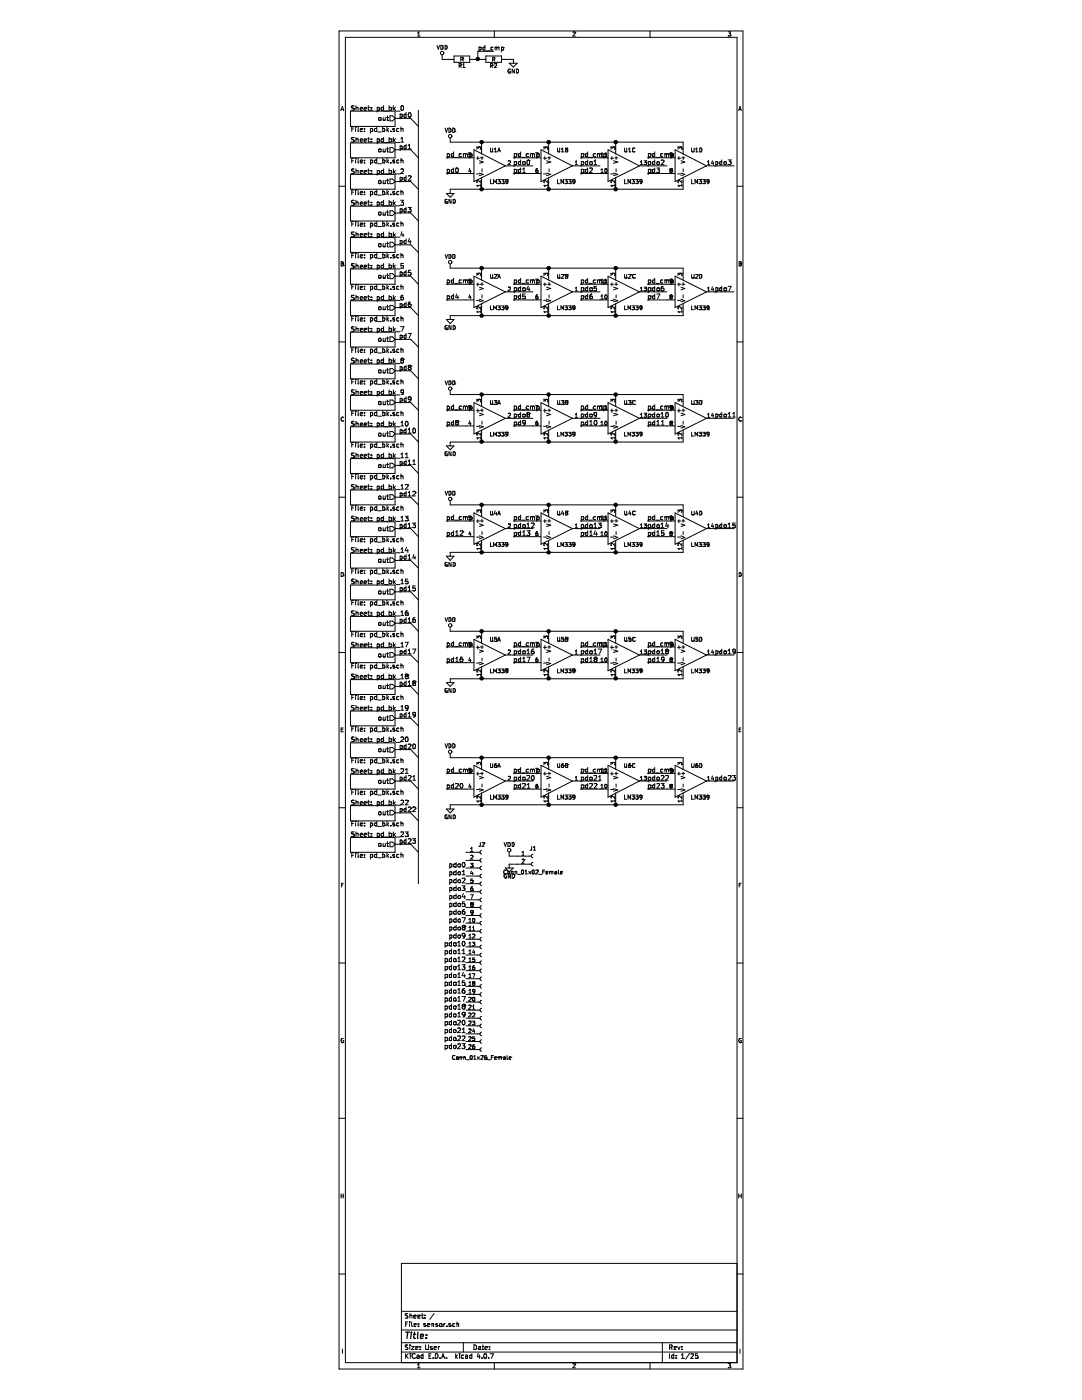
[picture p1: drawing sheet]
EESchema Schematic File Version 2
LIBS:power
LIBS:device
LIBS:switches
LIBS:relays
LIBS:motors
LIBS:transistors
LIBS:conn
LIBS:linear
LIBS:regul
LIBS:74xx
LIBS:cmos4000
LIBS:adc-dac
LIBS:memory
LIBS:xilinx
LIBS:microcontrollers
LIBS:dsp
LIBS:microchip
LIBS:analog_switches
LIBS:motorola
LIBS:texas
LIBS:intel
LIBS:audio
LIBS:interface
LIBS:digital-audio
LIBS:philips
LIBS:display
LIBS:cypress
LIBS:siliconi
LIBS:opto
LIBS:atmel
LIBS:contrib
LIBS:valves
LIBS:sensor-cache
EELAYER 25 0
EELAYER END
$Descr User 5906 17741
encoding utf-8
Sheet 1 25
Title ""
Date ""
Rev ""
Comp ""
Comment1 ""
Comment2 ""
Comment3 ""
Comment4 ""
$EndDescr
$Sheet
S 539  1411 561  189 
U 5A7F939C
F0 "pd_bk_0" 60
F1 "pd_bk.sch" 60
F2 "out" O R 1100 1500 60 
$EndSheet
$Sheet
S 539  1811 561  189 
U 5A7FB127
F0 "pd_bk_1" 60
F1 "pd_bk.sch" 60
F2 "out" O R 1100 1900 60 
$EndSheet
$Sheet
S 539  2211 561  189 
U 5A7FB52E
F0 "pd_bk_2" 60
F1 "pd_bk.sch" 60
F2 "out" O R 1100 2300 60 
$EndSheet
$Sheet
S 539  2611 561  189 
U 5A7FB531
F0 "pd_bk_3" 60
F1 "pd_bk.sch" 60
F2 "out" O R 1100 2700 60 
$EndSheet
$Sheet
S 539  3011 561  189 
U 5A7FBC84
F0 "pd_bk_4" 60
F1 "pd_bk.sch" 60
F2 "out" O R 1100 3100 60 
$EndSheet
$Sheet
S 539  3411 561  189 
U 5A7FBC87
F0 "pd_bk_5" 60
F1 "pd_bk.sch" 60
F2 "out" O R 1100 3500 60 
$EndSheet
$Sheet
S 539  3811 561  189 
U 5A7FBC8A
F0 "pd_bk_6" 60
F1 "pd_bk.sch" 60
F2 "out" O R 1100 3900 60 
$EndSheet
$Sheet
S 539  4211 561  189 
U 5A7FBC8D
F0 "pd_bk_7" 60
F1 "pd_bk.sch" 60
F2 "out" O R 1100 4300 60 
$EndSheet
$Sheet
S 539  4611 561  189 
U 5A7FC4A0
F0 "pd_bk_8" 60
F1 "pd_bk.sch" 60
F2 "out" O R 1100 4700 60 
$EndSheet
$Sheet
S 539  5011 561  189 
U 5A7FC4A3
F0 "pd_bk_9" 60
F1 "pd_bk.sch" 60
F2 "out" O R 1100 5100 60 
$EndSheet
$Sheet
S 539  5411 561  189 
U 5A7FC4A6
F0 "pd_bk_10" 60
F1 "pd_bk.sch" 60
F2 "out" O R 1100 5500 60 
$EndSheet
$Sheet
S 539  5811 561  189 
U 5A7FC4A9
F0 "pd_bk_11" 60
F1 "pd_bk.sch" 60
F2 "out" O R 1100 5900 60 
$EndSheet
$Sheet
S 539  6211 561  189 
U 5A7FC4AC
F0 "pd_bk_12" 60
F1 "pd_bk.sch" 60
F2 "out" O R 1100 6300 60 
$EndSheet
$Sheet
S 539  6611 561  189 
U 5A7FC4AF
F0 "pd_bk_13" 60
F1 "pd_bk.sch" 60
F2 "out" O R 1100 6700 60 
$EndSheet
$Sheet
S 539  7011 561  189 
U 5A7FC4B2
F0 "pd_bk_14" 60
F1 "pd_bk.sch" 60
F2 "out" O R 1100 7100 60 
$EndSheet
$Sheet
S 539  7411 561  189 
U 5A7FC4B5
F0 "pd_bk_15" 60
F1 "pd_bk.sch" 60
F2 "out" O R 1100 7500 60 
$EndSheet
$Sheet
S 539  7811 561  189 
U 5A7FDE62
F0 "pd_bk_16" 60
F1 "pd_bk.sch" 60
F2 "out" O R 1100 7900 60 
$EndSheet
$Sheet
S 539  8211 561  189 
U 5A7FDE65
F0 "pd_bk_17" 60
F1 "pd_bk.sch" 60
F2 "out" O R 1100 8300 60 
$EndSheet
$Sheet
S 539  8611 561  189 
U 5A7FDE68
F0 "pd_bk_18" 60
F1 "pd_bk.sch" 60
F2 "out" O R 1100 8700 60 
$EndSheet
$Sheet
S 539  9011 561  189 
U 5A7FDE6B
F0 "pd_bk_19" 60
F1 "pd_bk.sch" 60
F2 "out" O R 1100 9100 60 
$EndSheet
$Sheet
S 539  9411 561  189 
U 5A7FDE6E
F0 "pd_bk_20" 60
F1 "pd_bk.sch" 60
F2 "out" O R 1100 9500 60 
$EndSheet
$Sheet
S 539  9811 561  189 
U 5A7FDE71
F0 "pd_bk_21" 60
F1 "pd_bk.sch" 60
F2 "out" O R 1100 9900 60 
$EndSheet
$Sheet
S 539  10211 561  189 
U 5A7FDE74
F0 "pd_bk_22" 60
F1 "pd_bk.sch" 60
F2 "out" O R 1100 10300 60 
$EndSheet
$Sheet
S 539  10611 561  189 
U 5A7FDE77
F0 "pd_bk_23" 60
F1 "pd_bk.sch" 60
F2 "out" O R 1100 10700 60 
$EndSheet
Entry Wire Line
	1300 9500 1400 9600
Entry Wire Line
	1300 9100 1400 9200
Entry Wire Line
	1300 8700 1400 8800
Entry Wire Line
	1300 8300 1400 8400
Entry Wire Line
	1300 7900 1400 8000
Entry Wire Line
	1300 7500 1400 7600
Entry Wire Line
	1300 7100 1400 7200
Entry Wire Line
	1300 6700 1400 6800
Entry Wire Line
	1300 6300 1400 6400
Entry Wire Line
	1300 5900 1400 6000
Entry Wire Line
	1300 5500 1400 5600
Entry Wire Line
	1300 5100 1400 5200
Entry Wire Line
	1300 4700 1400 4800
Entry Wire Line
	1300 4300 1400 4400
Entry Wire Line
	1300 3900 1400 4000
Entry Wire Line
	1300 3500 1400 3600
Entry Wire Line
	1300 3100 1400 3200
Entry Wire Line
	1300 2700 1400 2800
Entry Wire Line
	1300 2300 1400 2400
Entry Wire Line
	1300 1900 1400 2000
Entry Wire Line
	1300 1500 1400 1600
Text Label 1150 1500 0    60   ~ 0
pd0
Text Label 1150 1900 0    60   ~ 0
pd1
Text Label 1150 2300 0    60   ~ 0
pd2
Text Label 1150 2700 0    60   ~ 0
pd3
Text Label 1150 3100 0    60   ~ 0
pd4
Text Label 1150 3500 0    60   ~ 0
pd5
Text Label 1150 3900 0    60   ~ 0
pd6
Text Label 1150 4300 0    60   ~ 0
pd7
Text Label 1150 4700 0    60   ~ 0
pd8
Text Label 1150 5100 0    60   ~ 0
pd9
Text Label 1150 5500 0    60   ~ 0
pd10
Text Label 1150 5900 0    60   ~ 0
pd11
Text Label 1150 6300 0    60   ~ 0
pd12
Text Label 1150 6700 0    60   ~ 0
pd13
Text Label 1150 7100 0    60   ~ 0
pd14
Text Label 1150 7500 0    60   ~ 0
pd15
Text Label 1150 7900 0    60   ~ 0
pd16
Text Label 1150 8300 0    60   ~ 0
pd17
Text Label 1150 8700 0    60   ~ 0
pd18
Text Label 1150 9100 0    60   ~ 0
pd19
Text Label 1150 9500 0    60   ~ 0
pd20
Text Label 1150 9900 0    60   ~ 0
pd21
Text Label 1150 10300 0    60   ~ 0
pd22
Text Label 1150 10700 0    60   ~ 0
pd23
$Comp
L LM339 U1
U 1 1
P 2300 2100
F 0 "U1" H 2300 2300 50  0000 L CNN
F 1 "LM339" H 2300 1900 50  0000 L CNN
F 2 "Housings_SOIC:SOIC-14_3.9x8.7mm_Pitch1.27mm" H 2250 2200 50  0001 C CNN
F 3 "" H 2350 2300 50  0001 C CNN
	1    2300 2100
	1    0    0    -1  
$EndComp
$Comp
L LM339 U1
U 2 1
P 3150 2100
F 0 "U1" H 3150 2300 50  0000 L CNN
F 1 "LM339" H 3150 1900 50  0000 L CNN
F 2 "Housings_SOIC:SOIC-14_3.9x8.7mm_Pitch1.27mm" H 3100 2200 50  0001 C CNN
F 3 "" H 3200 2300 50  0001 C CNN
	2    3150 2100
	1    0    0    -1  
$EndComp
$Comp
L LM339 U1
U 3 1
P 4000 2100
F 0 "U1" H 4000 2300 50  0000 L CNN
F 1 "LM339" H 4000 1900 50  0000 L CNN
F 2 "Housings_SOIC:SOIC-14_3.9x8.7mm_Pitch1.27mm" H 3950 2200 50  0001 C CNN
F 3 "" H 4050 2300 50  0001 C CNN
	3    4000 2100
	1    0    0    -1  
$EndComp
$Comp
L LM339 U1
U 4 1
P 4850 2100
F 0 "U1" H 4850 2300 50  0000 L CNN
F 1 "LM339" H 4850 1900 50  0000 L CNN
F 2 "Housings_SOIC:SOIC-14_3.9x8.7mm_Pitch1.27mm" H 4800 2200 50  0001 C CNN
F 3 "" H 4900 2300 50  0001 C CNN
	4    4850 2100
	1    0    0    -1  
$EndComp
$Comp
L VDD #PWR01
U 1 1
P 1800 1800
F 0 "#PWR01" H 1800 1650 50  0001 C CNN
F 1 "VDD" H 1800 1950 50  0000 C CNN
F 2 "" H 1800 1800 50  0001 C CNN
F 3 "" H 1800 1800 50  0001 C CNN
	1    1800 1800
	1    0    0    -1  
$EndComp
$Comp
L GND #PWR02
U 1 1
P 1800 2400
F 0 "#PWR02" H 1800 2150 50  0001 C CNN
F 1 "GND" H 1800 2250 50  0000 C CNN
F 2 "" H 1800 2400 50  0001 C CNN
F 3 "" H 1800 2400 50  0001 C CNN
	1    1800 2400
	1    0    0    -1  
$EndComp
Text Label 1750 2000 0    60   ~ 0
pd_cmp
Text Label 2600 2000 0    60   ~ 0
pd_cmp
Text Label 3450 2000 0    60   ~ 0
pd_cmp
Text Label 4300 2000 0    60   ~ 0
pd_cmp
$Comp
L LM339 U2
U 1 1
P 2300 3700
F 0 "U2" H 2300 3900 50  0000 L CNN
F 1 "LM339" H 2300 3500 50  0000 L CNN
F 2 "Housings_SOIC:SOIC-14_3.9x8.7mm_Pitch1.27mm" H 2250 3800 50  0001 C CNN
F 3 "" H 2350 3900 50  0001 C CNN
	1    2300 3700
	1    0    0    -1  
$EndComp
$Comp
L LM339 U2
U 2 1
P 3150 3700
F 0 "U2" H 3150 3900 50  0000 L CNN
F 1 "LM339" H 3150 3500 50  0000 L CNN
F 2 "Housings_SOIC:SOIC-14_3.9x8.7mm_Pitch1.27mm" H 3100 3800 50  0001 C CNN
F 3 "" H 3200 3900 50  0001 C CNN
	2    3150 3700
	1    0    0    -1  
$EndComp
$Comp
L LM339 U2
U 3 1
P 4000 3700
F 0 "U2" H 4000 3900 50  0000 L CNN
F 1 "LM339" H 4000 3500 50  0000 L CNN
F 2 "Housings_SOIC:SOIC-14_3.9x8.7mm_Pitch1.27mm" H 3950 3800 50  0001 C CNN
F 3 "" H 4050 3900 50  0001 C CNN
	3    4000 3700
	1    0    0    -1  
$EndComp
$Comp
L LM339 U2
U 4 1
P 4850 3700
F 0 "U2" H 4850 3900 50  0000 L CNN
F 1 "LM339" H 4850 3500 50  0000 L CNN
F 2 "Housings_SOIC:SOIC-14_3.9x8.7mm_Pitch1.27mm" H 4800 3800 50  0001 C CNN
F 3 "" H 4900 3900 50  0001 C CNN
	4    4850 3700
	1    0    0    -1  
$EndComp
$Comp
L VDD #PWR03
U 1 1
P 1800 3400
F 0 "#PWR03" H 1800 3250 50  0001 C CNN
F 1 "VDD" H 1800 3550 50  0000 C CNN
F 2 "" H 1800 3400 50  0001 C CNN
F 3 "" H 1800 3400 50  0001 C CNN
	1    1800 3400
	1    0    0    -1  
$EndComp
$Comp
L GND #PWR04
U 1 1
P 1800 4000
F 0 "#PWR04" H 1800 3750 50  0001 C CNN
F 1 "GND" H 1800 3850 50  0000 C CNN
F 2 "" H 1800 4000 50  0001 C CNN
F 3 "" H 1800 4000 50  0001 C CNN
	1    1800 4000
	1    0    0    -1  
$EndComp
Text Label 1750 3600 0    60   ~ 0
pd_cmp
Text Label 2600 3600 0    60   ~ 0
pd_cmp
Text Label 3450 3600 0    60   ~ 0
pd_cmp
Text Label 4300 3600 0    60   ~ 0
pd_cmp
$Comp
L LM339 U3
U 1 1
P 2300 5300
F 0 "U3" H 2300 5500 50  0000 L CNN
F 1 "LM339" H 2300 5100 50  0000 L CNN
F 2 "Housings_SOIC:SOIC-14_3.9x8.7mm_Pitch1.27mm" H 2250 5400 50  0001 C CNN
F 3 "" H 2350 5500 50  0001 C CNN
	1    2300 5300
	1    0    0    -1  
$EndComp
$Comp
L LM339 U3
U 2 1
P 3150 5300
F 0 "U3" H 3150 5500 50  0000 L CNN
F 1 "LM339" H 3150 5100 50  0000 L CNN
F 2 "Housings_SOIC:SOIC-14_3.9x8.7mm_Pitch1.27mm" H 3100 5400 50  0001 C CNN
F 3 "" H 3200 5500 50  0001 C CNN
	2    3150 5300
	1    0    0    -1  
$EndComp
$Comp
L LM339 U3
U 3 1
P 4000 5300
F 0 "U3" H 4000 5500 50  0000 L CNN
F 1 "LM339" H 4000 5100 50  0000 L CNN
F 2 "Housings_SOIC:SOIC-14_3.9x8.7mm_Pitch1.27mm" H 3950 5400 50  0001 C CNN
F 3 "" H 4050 5500 50  0001 C CNN
	3    4000 5300
	1    0    0    -1  
$EndComp
$Comp
L LM339 U3
U 4 1
P 4850 5300
F 0 "U3" H 4850 5500 50  0000 L CNN
F 1 "LM339" H 4850 5100 50  0000 L CNN
F 2 "Housings_SOIC:SOIC-14_3.9x8.7mm_Pitch1.27mm" H 4800 5400 50  0001 C CNN
F 3 "" H 4900 5500 50  0001 C CNN
	4    4850 5300
	1    0    0    -1  
$EndComp
$Comp
L VDD #PWR05
U 1 1
P 1800 5000
F 0 "#PWR05" H 1800 4850 50  0001 C CNN
F 1 "VDD" H 1800 5150 50  0000 C CNN
F 2 "" H 1800 5000 50  0001 C CNN
F 3 "" H 1800 5000 50  0001 C CNN
	1    1800 5000
	1    0    0    -1  
$EndComp
$Comp
L GND #PWR06
U 1 1
P 1800 5600
F 0 "#PWR06" H 1800 5350 50  0001 C CNN
F 1 "GND" H 1800 5450 50  0000 C CNN
F 2 "" H 1800 5600 50  0001 C CNN
F 3 "" H 1800 5600 50  0001 C CNN
	1    1800 5600
	1    0    0    -1  
$EndComp
Text Label 1750 5200 0    60   ~ 0
pd_cmp
Text Label 2600 5200 0    60   ~ 0
pd_cmp
Text Label 3450 5200 0    60   ~ 0
pd_cmp
Text Label 4300 5200 0    60   ~ 0
pd_cmp
$Comp
L LM339 U4
U 1 1
P 2300 6700
F 0 "U4" H 2300 6900 50  0000 L CNN
F 1 "LM339" H 2300 6500 50  0000 L CNN
F 2 "Housings_SOIC:SOIC-14_3.9x8.7mm_Pitch1.27mm" H 2250 6800 50  0001 C CNN
F 3 "" H 2350 6900 50  0001 C CNN
	1    2300 6700
	1    0    0    -1  
$EndComp
$Comp
L LM339 U4
U 2 1
P 3150 6700
F 0 "U4" H 3150 6900 50  0000 L CNN
F 1 "LM339" H 3150 6500 50  0000 L CNN
F 2 "Housings_SOIC:SOIC-14_3.9x8.7mm_Pitch1.27mm" H 3100 6800 50  0001 C CNN
F 3 "" H 3200 6900 50  0001 C CNN
	2    3150 6700
	1    0    0    -1  
$EndComp
$Comp
L LM339 U4
U 3 1
P 4000 6700
F 0 "U4" H 4000 6900 50  0000 L CNN
F 1 "LM339" H 4000 6500 50  0000 L CNN
F 2 "Housings_SOIC:SOIC-14_3.9x8.7mm_Pitch1.27mm" H 3950 6800 50  0001 C CNN
F 3 "" H 4050 6900 50  0001 C CNN
	3    4000 6700
	1    0    0    -1  
$EndComp
$Comp
L LM339 U4
U 4 1
P 4850 6700
F 0 "U4" H 4850 6900 50  0000 L CNN
F 1 "LM339" H 4850 6500 50  0000 L CNN
F 2 "Housings_SOIC:SOIC-14_3.9x8.7mm_Pitch1.27mm" H 4800 6800 50  0001 C CNN
F 3 "" H 4900 6900 50  0001 C CNN
	4    4850 6700
	1    0    0    -1  
$EndComp
$Comp
L VDD #PWR07
U 1 1
P 1800 6400
F 0 "#PWR07" H 1800 6250 50  0001 C CNN
F 1 "VDD" H 1800 6550 50  0000 C CNN
F 2 "" H 1800 6400 50  0001 C CNN
F 3 "" H 1800 6400 50  0001 C CNN
	1    1800 6400
	1    0    0    -1  
$EndComp
$Comp
L GND #PWR08
U 1 1
P 1800 7000
F 0 "#PWR08" H 1800 6750 50  0001 C CNN
F 1 "GND" H 1800 6850 50  0000 C CNN
F 2 "" H 1800 7000 50  0001 C CNN
F 3 "" H 1800 7000 50  0001 C CNN
	1    1800 7000
	1    0    0    -1  
$EndComp
Text Label 1750 6600 0    60   ~ 0
pd_cmp
Text Label 2600 6600 0    60   ~ 0
pd_cmp
Text Label 3450 6600 0    60   ~ 0
pd_cmp
Text Label 4300 6600 0    60   ~ 0
pd_cmp
$Comp
L LM339 U5
U 1 1
P 2300 8300
F 0 "U5" H 2300 8500 50  0000 L CNN
F 1 "LM339" H 2300 8100 50  0000 L CNN
F 2 "Housings_SOIC:SOIC-14_3.9x8.7mm_Pitch1.27mm" H 2250 8400 50  0001 C CNN
F 3 "" H 2350 8500 50  0001 C CNN
	1    2300 8300
	1    0    0    -1  
$EndComp
$Comp
L LM339 U5
U 2 1
P 3150 8300
F 0 "U5" H 3150 8500 50  0000 L CNN
F 1 "LM339" H 3150 8100 50  0000 L CNN
F 2 "Housings_SOIC:SOIC-14_3.9x8.7mm_Pitch1.27mm" H 3100 8400 50  0001 C CNN
F 3 "" H 3200 8500 50  0001 C CNN
	2    3150 8300
	1    0    0    -1  
$EndComp
$Comp
L LM339 U5
U 3 1
P 4000 8300
F 0 "U5" H 4000 8500 50  0000 L CNN
F 1 "LM339" H 4000 8100 50  0000 L CNN
F 2 "Housings_SOIC:SOIC-14_3.9x8.7mm_Pitch1.27mm" H 3950 8400 50  0001 C CNN
F 3 "" H 4050 8500 50  0001 C CNN
	3    4000 8300
	1    0    0    -1  
$EndComp
$Comp
L LM339 U5
U 4 1
P 4850 8300
F 0 "U5" H 4850 8500 50  0000 L CNN
F 1 "LM339" H 4850 8100 50  0000 L CNN
F 2 "Housings_SOIC:SOIC-14_3.9x8.7mm_Pitch1.27mm" H 4800 8400 50  0001 C CNN
F 3 "" H 4900 8500 50  0001 C CNN
	4    4850 8300
	1    0    0    -1  
$EndComp
$Comp
L VDD #PWR09
U 1 1
P 1800 8000
F 0 "#PWR09" H 1800 7850 50  0001 C CNN
F 1 "VDD" H 1800 8150 50  0000 C CNN
F 2 "" H 1800 8000 50  0001 C CNN
F 3 "" H 1800 8000 50  0001 C CNN
	1    1800 8000
	1    0    0    -1  
$EndComp
$Comp
L GND #PWR010
U 1 1
P 1800 8600
F 0 "#PWR010" H 1800 8350 50  0001 C CNN
F 1 "GND" H 1800 8450 50  0000 C CNN
F 2 "" H 1800 8600 50  0001 C CNN
F 3 "" H 1800 8600 50  0001 C CNN
	1    1800 8600
	1    0    0    -1  
$EndComp
Text Label 1750 8200 0    60   ~ 0
pd_cmp
Text Label 2600 8200 0    60   ~ 0
pd_cmp
Text Label 3450 8200 0    60   ~ 0
pd_cmp
Text Label 4300 8200 0    60   ~ 0
pd_cmp
$Comp
L LM339 U6
U 1 1
P 2300 9900
F 0 "U6" H 2300 10100 50  0000 L CNN
F 1 "LM339" H 2300 9700 50  0000 L CNN
F 2 "Housings_SOIC:SOIC-14_3.9x8.7mm_Pitch1.27mm" H 2250 10000 50  0001 C CNN
F 3 "" H 2350 10100 50  0001 C CNN
	1    2300 9900
	1    0    0    -1  
$EndComp
$Comp
L LM339 U6
U 2 1
P 3150 9900
F 0 "U6" H 3150 10100 50  0000 L CNN
F 1 "LM339" H 3150 9700 50  0000 L CNN
F 2 "Housings_SOIC:SOIC-14_3.9x8.7mm_Pitch1.27mm" H 3100 10000 50  0001 C CNN
F 3 "" H 3200 10100 50  0001 C CNN
	2    3150 9900
	1    0    0    -1  
$EndComp
$Comp
L LM339 U6
U 3 1
P 4000 9900
F 0 "U6" H 4000 10100 50  0000 L CNN
F 1 "LM339" H 4000 9700 50  0000 L CNN
F 2 "Housings_SOIC:SOIC-14_3.9x8.7mm_Pitch1.27mm" H 3950 10000 50  0001 C CNN
F 3 "" H 4050 10100 50  0001 C CNN
	3    4000 9900
	1    0    0    -1  
$EndComp
$Comp
L LM339 U6
U 4 1
P 4850 9900
F 0 "U6" H 4850 10100 50  0000 L CNN
F 1 "LM339" H 4850 9700 50  0000 L CNN
F 2 "Housings_SOIC:SOIC-14_3.9x8.7mm_Pitch1.27mm" H 4800 10000 50  0001 C CNN
F 3 "" H 4900 10100 50  0001 C CNN
	4    4850 9900
	1    0    0    -1  
$EndComp
$Comp
L VDD #PWR011
U 1 1
P 1800 9600
F 0 "#PWR011" H 1800 9450 50  0001 C CNN
F 1 "VDD" H 1800 9750 50  0000 C CNN
F 2 "" H 1800 9600 50  0001 C CNN
F 3 "" H 1800 9600 50  0001 C CNN
	1    1800 9600
	1    0    0    -1  
$EndComp
$Comp
L GND #PWR012
U 1 1
P 1800 10200
F 0 "#PWR012" H 1800 9950 50  0001 C CNN
F 1 "GND" H 1800 10050 50  0000 C CNN
F 2 "" H 1800 10200 50  0001 C CNN
F 3 "" H 1800 10200 50  0001 C CNN
	1    1800 10200
	1    0    0    -1  
$EndComp
Text Label 1750 9800 0    60   ~ 0
pd_cmp
Text Label 2600 9800 0    60   ~ 0
pd_cmp
Text Label 3450 9800 0    60   ~ 0
pd_cmp
Text Label 4300 9800 0    60   ~ 0
pd_cmp
Text Label 1750 2200 0    60   ~ 0
pd0
Text Label 2600 2200 0    60   ~ 0
pd1
Text Label 3450 2200 0    60   ~ 0
pd2
Text Label 4300 2200 0    60   ~ 0
pd3
Text Label 1750 3800 0    60   ~ 0
pd4
Text Label 2600 3800 0    60   ~ 0
pd5
Text Label 3450 3800 0    60   ~ 0
pd6
Text Label 4300 3800 0    60   ~ 0
pd7
Text Label 1750 5400 0    60   ~ 0
pd8
Text Label 2600 5400 0    60   ~ 0
pd9
Text Label 3450 5400 0    60   ~ 0
pd10
Text Label 4300 5400 0    60   ~ 0
pd11
Text Label 1750 6800 0    60   ~ 0
pd12
Text Label 2600 6800 0    60   ~ 0
pd13
Text Label 3450 6800 0    60   ~ 0
pd14
Text Label 4300 6800 0    60   ~ 0
pd15
Text Label 1750 8400 0    60   ~ 0
pd16
Text Label 2600 8400 0    60   ~ 0
pd17
Text Label 3450 8400 0    60   ~ 0
pd18
Text Label 4300 8400 0    60   ~ 0
pd19
Text Label 1750 10000 0    60   ~ 0
pd20
Text Label 2600 10000 0    60   ~ 0
pd21
Text Label 3450 10000 0    60   ~ 0
pd22
Text Label 4300 10000 0    60   ~ 0
pd23
Text Label 2600 2100 0    60   ~ 0
pdo0
Text Label 3450 2100 0    60   ~ 0
pdo1
Text Label 4300 2100 0    60   ~ 0
pdo2
Text Label 5150 2100 0    60   ~ 0
pdo3
Text Label 2600 3700 0    60   ~ 0
pdo4
Text Label 3450 3700 0    60   ~ 0
pdo5
Text Label 4300 3700 0    60   ~ 0
pdo6
Text Label 5150 3700 0    60   ~ 0
pdo7
Text Label 2600 5300 0    60   ~ 0
pdo8
Text Label 3450 5300 0    60   ~ 0
pdo9
Text Label 4300 5300 0    60   ~ 0
pdo10
Text Label 5150 5300 0    60   ~ 0
pdo11
Text Label 2600 6700 0    60   ~ 0
pdo12
Text Label 3450 6700 0    60   ~ 0
pdo13
Text Label 4300 6700 0    60   ~ 0
pdo14
Text Label 5150 6700 0    60   ~ 0
pdo15
Text Label 2600 8300 0    60   ~ 0
pdo16
Text Label 3450 8300 0    60   ~ 0
pdo17
Text Label 4300 8300 0    60   ~ 0
pdo18
Text Label 5150 8300 0    60   ~ 0
pdo19
Text Label 2600 9900 0    60   ~ 0
pdo20
Text Label 3450 9900 0    60   ~ 0
pdo21
Text Label 4300 9900 0    60   ~ 0
pdo22
Text Label 5150 9900 0    60   ~ 0
pdo23
$Comp
L R R1
U 1 1
P 1950 750
F 0 "R1" V 2030 750 50  0000 C CNN
F 1 "R" V 1950 750 50  0000 C CNN
F 2 "Resistors_THT:R_Axial_DIN0207_L6.3mm_D2.5mm_P2.54mm_Vertical" V 1880 750 50  0001 C CNN
F 3 "" H 1950 750 50  0001 C CNN
	1    1950 750 
	0    1    1    0   
$EndComp
$Comp
L R R2
U 1 1
P 2350 750
F 0 "R2" V 2430 750 50  0000 C CNN
F 1 "R" V 2350 750 50  0000 C CNN
F 2 "Resistors_THT:R_Axial_DIN0207_L6.3mm_D2.5mm_P2.54mm_Vertical" V 2280 750 50  0001 C CNN
F 3 "" H 2350 750 50  0001 C CNN
	1    2350 750 
	0    1    1    0   
$EndComp
$Comp
L VDD #PWR013
U 1 1
P 1700 750
F 0 "#PWR013" H 1700 600 50  0001 C CNN
F 1 "VDD" H 1700 900 50  0000 C CNN
F 2 "" H 1700 750 50  0001 C CNN
F 3 "" H 1700 750 50  0001 C CNN
	1    1700 750 
	1    0    0    -1  
$EndComp
$Comp
L GND #PWR014
U 1 1
P 2600 750
F 0 "#PWR014" H 2600 500 50  0001 C CNN
F 1 "GND" H 2600 600 50  0000 C CNN
F 2 "" H 2600 750 50  0001 C CNN
F 3 "" H 2600 750 50  0001 C CNN
	1    2600 750 
	1    0    0    -1  
$EndComp
Text Label 2150 650  0    60   ~ 0
pd_cmp
Text Label 2000 11000 2    60   ~ 0
pdo0
Text Label 2000 11100 2    60   ~ 0
pdo1
Text Label 2000 11200 2    60   ~ 0
pdo2
Text Label 2000 11300 2    60   ~ 0
pdo3
Text Label 2000 11400 2    60   ~ 0
pdo4
Text Label 2000 11500 2    60   ~ 0
pdo5
Text Label 2000 11600 2    60   ~ 0
pdo6
Text Label 2000 11800 2    60   ~ 0
pdo8
Text Label 2000 11900 2    60   ~ 0
pdo9
Text Label 2000 12000 2    60   ~ 0
pdo10
Text Label 2000 12100 2    60   ~ 0
pdo11
Text Label 2000 12200 2    60   ~ 0
pdo12
Text Label 2000 12300 2    60   ~ 0
pdo13
Text Label 2000 12400 2    60   ~ 0
pdo14
Text Label 2000 12500 2    60   ~ 0
pdo15
Text Label 2000 12600 2    60   ~ 0
pdo16
Text Label 2000 12700 2    60   ~ 0
pdo17
Text Label 2000 12800 2    60   ~ 0
pdo18
Text Label 2000 12900 2    60   ~ 0
pdo19
Text Label 2000 13000 2    60   ~ 0
pdo20
Text Label 2000 13100 2    60   ~ 0
pdo21
Text Label 2000 13200 2    60   ~ 0
pdo22
Text Label 2000 13300 2    60   ~ 0
pdo23
$Comp
L Conn_01x02_Female J1
U 1 1
P 2850 10850
F 0 "J1" H 2850 10950 50  0000 C CNN
F 1 "Conn_01x02_Female" H 2850 10650 50  0000 C CNN
F 2 "Pin_Headers:Pin_Header_Straight_1x02_Pitch2.54mm" H 2850 10850 50  0001 C CNN
F 3 "" H 2850 10850 50  0001 C CNN
	1    2850 10850
	1    0    0    -1  
$EndComp
$Comp
L VDD #PWR015
U 1 1
P 2550 10850
F 0 "#PWR015" H 2550 10700 50  0001 C CNN
F 1 "VDD" H 2550 11000 50  0000 C CNN
F 2 "" H 2550 10850 50  0001 C CNN
F 3 "" H 2550 10850 50  0001 C CNN
	1    2550 10850
	1    0    0    -1  
$EndComp
$Comp
L GND #PWR016
U 1 1
P 2550 10950
F 0 "#PWR016" H 2550 10700 50  0001 C CNN
F 1 "GND" H 2550 10800 50  0000 C CNN
F 2 "" H 2550 10950 50  0001 C CNN
F 3 "" H 2550 10950 50  0001 C CNN
	1    2550 10950
	1    0    0    -1  
$EndComp
Wire Wire Line
	1300 1500 1100 1500
Wire Wire Line
	1100 1900 1300 1900
Wire Wire Line
	1300 2300 1100 2300
Wire Wire Line
	1100 2700 1300 2700
Wire Wire Line
	1100 3100 1300 3100
Wire Wire Line
	1100 3500 1300 3500
Wire Wire Line
	1100 3900 1300 3900
Wire Wire Line
	1300 4300 1100 4300
Wire Wire Line
	1100 4700 1300 4700
Wire Wire Line
	1300 5100 1100 5100
Wire Wire Line
	1100 5500 1300 5500
Wire Wire Line
	1300 5900 1100 5900
Wire Wire Line
	1100 6300 1300 6300
Wire Wire Line
	1300 6700 1100 6700
Wire Wire Line
	1100 7100 1300 7100
Wire Wire Line
	1300 7500 1100 7500
Wire Wire Line
	1100 7900 1300 7900
Wire Wire Line
	1300 8300 1100 8300
Wire Wire Line
	1100 8700 1300 8700
Wire Wire Line
	1300 9100 1100 9100
Wire Wire Line
	1100 9500 1300 9500
Wire Wire Line
	1300 9900 1100 9900
Wire Wire Line
	1100 10300 1300 10300
Wire Wire Line
	1300 10700 1100 10700
Wire Wire Line
	2600 2100 2850 2100
Wire Wire Line
	2850 2000 2600 2000
Wire Wire Line
	2600 2200 2850 2200
Wire Wire Line
	3450 2100 3700 2100
Wire Wire Line
	3700 2200 3450 2200
Wire Wire Line
	3700 2000 3450 2000
Wire Wire Line
	4300 2100 4550 2100
Wire Wire Line
	4550 2000 4300 2000
Wire Wire Line
	4550 2200 4300 2200
Wire Wire Line
	5150 2100 5400 2100
Wire Wire Line
	2000 2000 1750 2000
Wire Wire Line
	2000 2200 1750 2200
Wire Wire Line
	1800 1800 4750 1800
Connection ~ 3900 1800
Connection ~ 3050 1800
Connection ~ 2200 1800
Wire Wire Line
	1800 2400 4750 2400
Connection ~ 3900 2400
Connection ~ 3050 2400
Connection ~ 2200 2400
Wire Wire Line
	2600 3700 2850 3700
Wire Wire Line
	2850 3600 2600 3600
Wire Wire Line
	2600 3800 2850 3800
Wire Wire Line
	3450 3700 3700 3700
Wire Wire Line
	3700 3800 3450 3800
Wire Wire Line
	3700 3600 3450 3600
Wire Wire Line
	4300 3700 4550 3700
Wire Wire Line
	4550 3600 4300 3600
Wire Wire Line
	4550 3800 4300 3800
Wire Wire Line
	5150 3700 5400 3700
Wire Wire Line
	2000 3600 1750 3600
Wire Wire Line
	2000 3800 1750 3800
Wire Wire Line
	1800 3400 4750 3400
Connection ~ 3900 3400
Connection ~ 3050 3400
Connection ~ 2200 3400
Wire Wire Line
	1800 4000 4750 4000
Connection ~ 3900 4000
Connection ~ 3050 4000
Connection ~ 2200 4000
Wire Wire Line
	2600 5300 2850 5300
Wire Wire Line
	2850 5200 2600 5200
Wire Wire Line
	2600 5400 2850 5400
Wire Wire Line
	3450 5300 3700 5300
Wire Wire Line
	3700 5400 3450 5400
Wire Wire Line
	3700 5200 3450 5200
Wire Wire Line
	4300 5300 4550 5300
Wire Wire Line
	4550 5200 4300 5200
Wire Wire Line
	4550 5400 4300 5400
Wire Wire Line
	5150 5300 5400 5300
Wire Wire Line
	2000 5200 1750 5200
Wire Wire Line
	2000 5400 1750 5400
Wire Wire Line
	1800 5000 4750 5000
Connection ~ 3900 5000
Connection ~ 3050 5000
Connection ~ 2200 5000
Wire Wire Line
	1800 5600 4750 5600
Connection ~ 3900 5600
Connection ~ 3050 5600
Connection ~ 2200 5600
Wire Wire Line
	2600 6700 2850 6700
Wire Wire Line
	2850 6600 2600 6600
Wire Wire Line
	2600 6800 2850 6800
Wire Wire Line
	3450 6700 3700 6700
Wire Wire Line
	3700 6800 3450 6800
Wire Wire Line
	3700 6600 3450 6600
Wire Wire Line
	4300 6700 4550 6700
Wire Wire Line
	4550 6600 4300 6600
Wire Wire Line
	4550 6800 4300 6800
Wire Wire Line
	5150 6700 5400 6700
Wire Wire Line
	2000 6600 1750 6600
Wire Wire Line
	2000 6800 1750 6800
Wire Wire Line
	1800 6400 4750 6400
Connection ~ 3900 6400
Connection ~ 3050 6400
Connection ~ 2200 6400
Wire Wire Line
	1800 7000 4750 7000
Connection ~ 3900 7000
Connection ~ 3050 7000
Connection ~ 2200 7000
Wire Wire Line
	2600 8300 2850 8300
Wire Wire Line
	2850 8200 2600 8200
Wire Wire Line
	2600 8400 2850 8400
Wire Wire Line
	3450 8300 3700 8300
Wire Wire Line
	3700 8400 3450 8400
Wire Wire Line
	3700 8200 3450 8200
Wire Wire Line
	4300 8300 4550 8300
Wire Wire Line
	4550 8200 4300 8200
Wire Wire Line
	4550 8400 4300 8400
Wire Wire Line
	5150 8300 5400 8300
Wire Wire Line
	2000 8200 1750 8200
Wire Wire Line
	2000 8400 1750 8400
Wire Wire Line
	1800 8000 4750 8000
Connection ~ 3900 8000
Connection ~ 3050 8000
Connection ~ 2200 8000
Wire Wire Line
	1800 8600 4750 8600
Connection ~ 3900 8600
Connection ~ 3050 8600
Connection ~ 2200 8600
Wire Wire Line
	2600 9900 2850 9900
Wire Wire Line
	2850 9800 2600 9800
Wire Wire Line
	2600 10000 2850 10000
Wire Wire Line
	3450 9900 3700 9900
Wire Wire Line
	3700 10000 3450 10000
Wire Wire Line
	3700 9800 3450 9800
Wire Wire Line
	4300 9900 4550 9900
Wire Wire Line
	4550 9800 4300 9800
Wire Wire Line
	4550 10000 4300 10000
Wire Wire Line
	5150 9900 5400 9900
Wire Wire Line
	2000 9800 1750 9800
Wire Wire Line
	2000 10000 1750 10000
Wire Wire Line
	1800 9600 4750 9600
Connection ~ 3900 9600
Connection ~ 3050 9600
Connection ~ 2200 9600
Wire Wire Line
	1800 10200 4750 10200
Connection ~ 3900 10200
Connection ~ 3050 10200
Connection ~ 2200 10200
Wire Wire Line
	1700 750  1800 750 
Wire Wire Line
	2100 750  2200 750 
Wire Wire Line
	2500 750  2600 750 
Wire Wire Line
	2150 750  2150 650 
Wire Wire Line
	2150 650  2350 650 
Connection ~ 2150 750 
Wire Wire Line
	2550 10950 2650 10950
Wire Wire Line
	2650 10850 2550 10850
Text Label 2000 11700 2    60   ~ 0
pdo7
Entry Wire Line
	1300 9900 1400 10000
Entry Wire Line
	1300 10300 1400 10400
Entry Wire Line
	1300 10700 1400 10800
Wire Bus Line
	1400 1400 1400 11200
$Comp
L Conn_01x26_Female J2
U 1 1
P 2200 12000
F 0 "J2" H 2200 13300 50  0000 C CNN
F 1 "Conn_01x26_Female" H 2200 10600 50  0000 C CNN
F 2 "Pin_Headers:Pin_Header_Straight_2x13_Pitch2.54mm" H 2200 12000 50  0001 C CNN
F 3 "" H 2200 12000 50  0001 C CNN
	1    2200 12000
	1    0    0    -1  
$EndComp
$EndSCHEMATC
